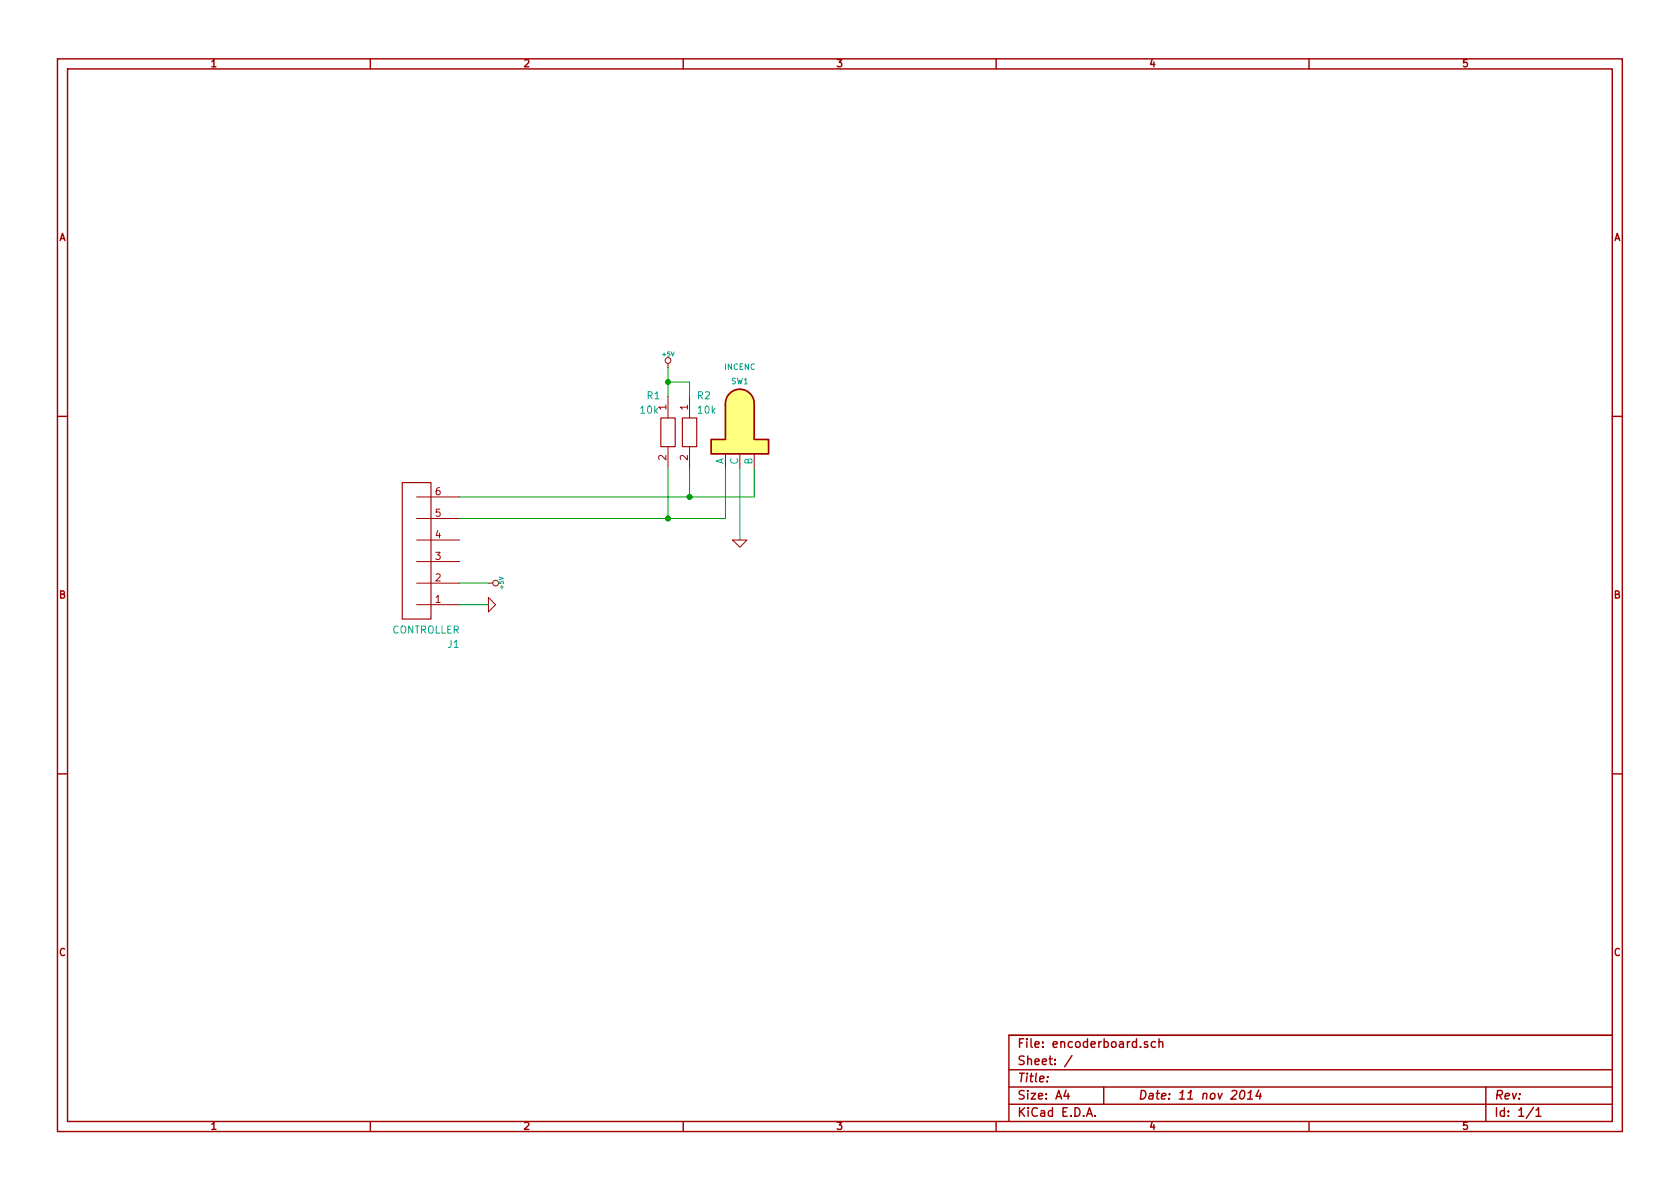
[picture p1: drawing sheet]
EESchema Schematic File Version 2
LIBS:power
LIBS:device
LIBS:transistors
LIBS:linear
LIBS:regul
LIBS:74xx
LIBS:cmos4000
LIBS:adc-dac
LIBS:memory
LIBS:xilinx
LIBS:special
LIBS:microcontrollers
LIBS:dsp
LIBS:microchip
LIBS:analog_switches
LIBS:motorola
LIBS:texas
LIBS:intel
LIBS:audio
LIBS:interface
LIBS:digital-audio
LIBS:philips
LIBS:display
LIBS:cypress
LIBS:siliconi
LIBS:opto
LIBS:atmel
LIBS:contrib
LIBS:valves
LIBS:V_adc_dac
LIBS:V_Battery
LIBS:V_Connector
LIBS:V_Diode
LIBS:V_Linear
LIBS:V_Logic
LIBS:V_Microcontroller
LIBS:V_Passive
LIBS:V_Regulator
LIBS:V_Relay
LIBS:V_Transistor
LIBS:ok-switches
LIBS:encoderboard-cache
EELAYER 27 0
EELAYER END
$Descr A4 11693 8268
encoding utf-8
Sheet 1 1
Title ""
Date "11 nov 2014"
Rev ""
Comp ""
Comment1 ""
Comment2 ""
Comment3 ""
Comment4 ""
$EndDescr
$Comp
L INCENC SW1
U 1 1
P 5150 3000
F 0 "SW1" H 5150 3350 40  0000 C CNN
F 1 "INCENC" H 5150 3450 40  0000 C CNN
F 2 "" H 5150 3000 60  0000 C CNN
F 3 "" H 5150 3000 60  0000 C CNN
	1    5150 3000
	1    0    0    -1  
$EndComp
$Comp
L +5V #PWR3
U 1 1
P 4650 2550
F 0 "#PWR3" H 4650 2640 20  0001 C CNN
F 1 "+5V" H 4650 2640 30  0000 C CNN
F 2 "" H 4650 2550 60  0000 C CNN
F 3 "" H 4650 2550 60  0000 C CNN
	1    4650 2550
	1    0    0    -1  
$EndComp
$Comp
L GND #PWR4
U 1 1
P 5150 3750
F 0 "#PWR4" H 5150 3750 30  0001 C CNN
F 1 "GND" H 5150 3680 30  0001 C CNN
F 2 "" H 5150 3750 60  0000 C CNN
F 3 "" H 5150 3750 60  0000 C CNN
	1    5150 3750
	1    0    0    -1  
$EndComp
$Comp
L RESISTOR_0.25 R2
U 1 1
P 4800 3000
F 0 "R2" H 4850 3250 50  0000 L CNN
F 1 "10k" H 4850 3150 50  0000 L CNN
F 2 "AX3_1N" H 4800 3000 50  0001 C CNN
F 3 "" H 4800 3000 60  0000 C CNN
	1    4800 3000
	1    0    0    -1  
$EndComp
$Comp
L RESISTOR_0.25 R1
U 1 1
P 4650 3000
F 0 "R1" H 4500 3250 50  0000 L CNN
F 1 "10k" H 4450 3150 50  0000 L CNN
F 2 "AX3_1N" H 4650 3000 50  0001 C CNN
F 3 "" H 4650 3000 60  0000 C CNN
	1    4650 3000
	1    0    0    -1  
$EndComp
$Comp
L CONN_6 J1
U 1 1
P 3000 3800
F 0 "J1" H 2800 4475 50  0000 L CNN
F 1 "CONTROLLER" H 2800 4375 50  0000 L CNN
F 2 "SIP6" H 3000 3800 50  0001 C CNN
F 3 "~" H 3000 3800 60  0000 C CNN
	1    3000 3800
	-1   0    0    1   
$EndComp
$Comp
L GND #PWR2
U 1 1
P 3400 4200
F 0 "#PWR2" H 3400 4200 30  0001 C CNN
F 1 "GND" H 3400 4130 30  0001 C CNN
F 2 "" H 3400 4200 60  0000 C CNN
F 3 "" H 3400 4200 60  0000 C CNN
	1    3400 4200
	0    -1   -1   0   
$EndComp
$Comp
L +5V #PWR1
U 1 1
P 3400 4050
F 0 "#PWR1" H 3400 4140 20  0001 C CNN
F 1 "+5V" H 3400 4140 30  0000 C CNN
F 2 "" H 3400 4050 60  0000 C CNN
F 3 "" H 3400 4050 60  0000 C CNN
	1    3400 4050
	0    1    1    0   
$EndComp
Wire Wire Line
	5150 3250 5150 3750
Wire Wire Line
	5050 3250 5050 3600
Wire Wire Line
	4650 2550 4650 2750
Wire Wire Line
	4650 2650 4800 2650
Wire Wire Line
	4800 2650 4800 2750
Connection ~ 4650 2650
Wire Wire Line
	3200 4050 3400 4050
Wire Wire Line
	3200 4200 3400 4200
Wire Wire Line
	5050 3600 3200 3600
Wire Wire Line
	3200 3450 5250 3450
Wire Wire Line
	5250 3450 5250 3250
Wire Wire Line
	4800 3250 4800 3450
Connection ~ 4800 3450
Wire Wire Line
	4650 3250 4650 3600
Connection ~ 4650 3600
$EndSCHEMATC
